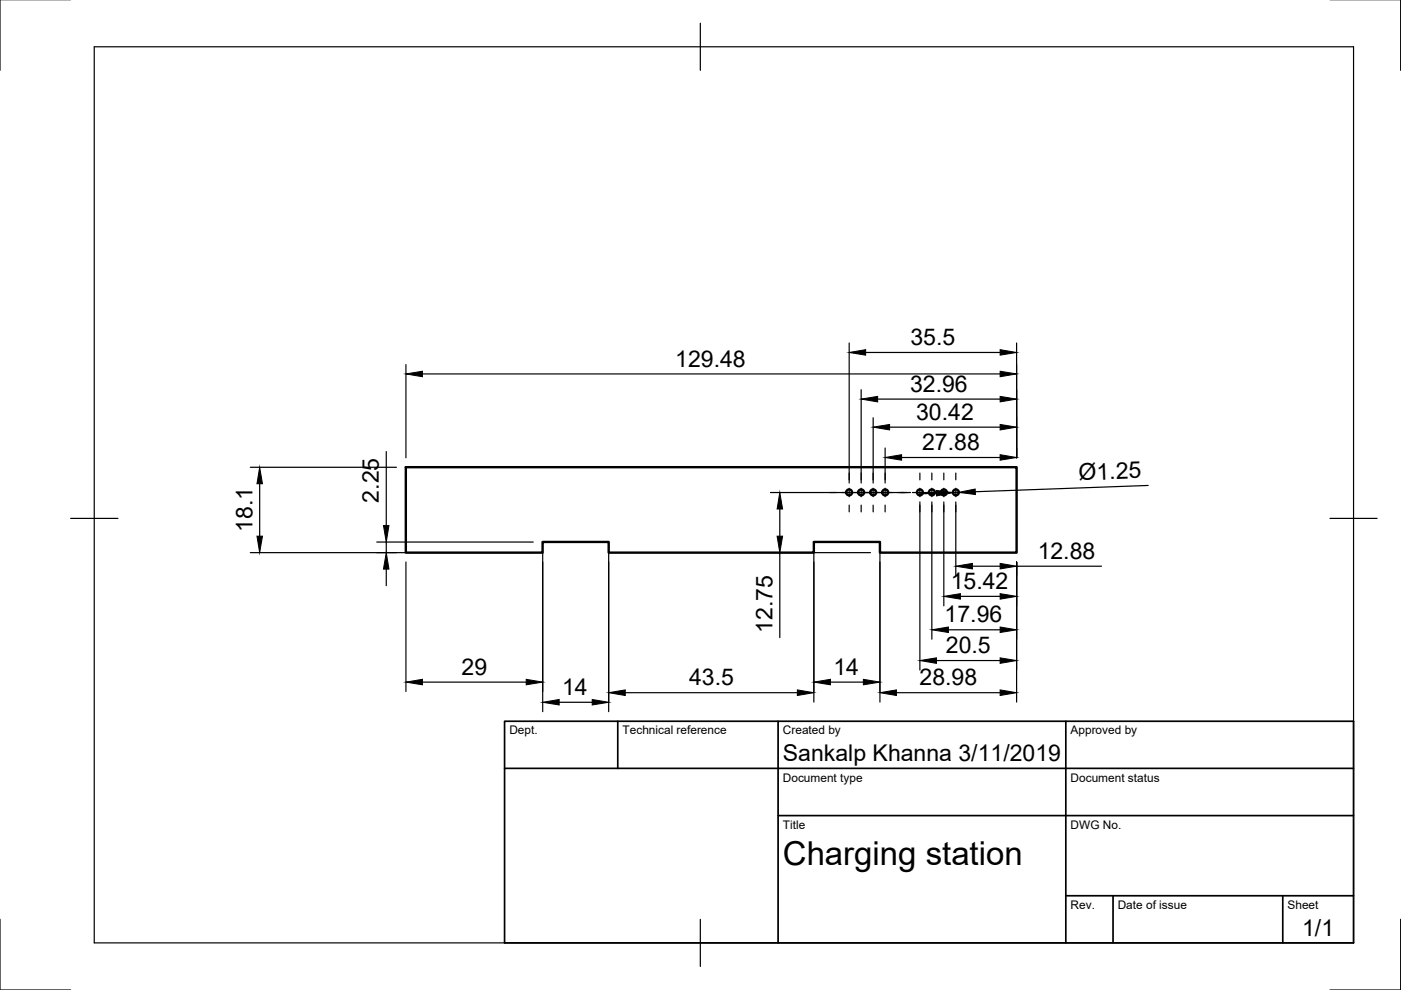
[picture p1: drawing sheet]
<svg xmlns="http://www.w3.org/2000/svg" width="297mm" height="210mm" viewBox="0 0 297 210" stroke-linecap="round" stroke-linejoin="round" font-family="sans-serif">
<!-- layer: Visible -->
<g fill="none" stroke="#000" stroke-width=".51">
<path d="M86 99.1h129.5v18.1h-28.9v-2.3h-14v2.3h-43.5v-2.3h-14.1v2.3h-29z"/>
<circle cx="180" cy="104.4" r=".62"/>
<circle cx="182.6" cy="104.4" r=".62"/>
<circle cx="185.1" cy="104.4" r=".62"/>
<circle cx="187.7" cy="104.4" r=".62"/>
<circle cx="195" cy="104.4" r=".62"/>
<circle cx="197.6" cy="104.4" r=".62"/>
<circle cx="200.1" cy="104.4" r=".62"/>
<circle cx="202.7" cy="104.4" r=".62"/>
</g>
<!-- layer: Border -->
<path d="M0 -.1v15M297 -.1v15M20 9.9h267v190h-267zM148.5 4.9v10M15 109.9h10M282 109.9h10M0 194.9v15h15M148.5 194.9v10M297 194.9v15h-15" fill="none" stroke="#000" stroke-width=".25"/>
<!-- layer: TitleBlock -->
<path d="M107 152.9h180v47h-180zM131 152.9v10M165 152.9v47M226 152.9v47M107 162.9h180M165 172.9h122M226 189.9h61M236 189.9v10M272 189.9v10" fill="none" stroke="#000" stroke-width=".36"/>
<!-- layer: Center Lines -->
<g fill="none" stroke="#000" stroke-width=".25">
<path d="M175.9 104.4h1.5M178.5 104.4h2.4M180 100.3v1.4M180 103.5v1.8M180 107.1v1.4M181 104.4h5.7M182.6 100.3v1.4M182.6 103.5v1.8M182.6 107.1v1.4M185.1 100.3v1.4M185.1 103.5v1.8M185.1 107.1v1.4"/>
<path d="M186.8 104.4h2.5M187.7 100.3v1.4M187.7 103.5v1.8M187.7 107.1v1.4M190.3 104.4h2.1M193.4 104.4h8.3M195 100.3v1.4M195 103.5v1.8M195 107.1v1.4M197.6 100.3v1.4M197.6 103.5v1.8M197.6 107.1v1.4"/>
<path d="M200.1 100.3v1.4M200.1 103.5v1.8M200.1 107.1v1.4M201.8 104.4h2.4M202.6 100.3v1.4M202.6 103.5v1.8M202.6 107.1v1.4M205.3 104.4h1.5"/>
</g>
<!-- layer: Dimensions -->
<g fill="none" stroke="#000" stroke-width=".25">
<path d="M86.1 77.3v19.8M89.6 79.3h122.4M180 72.7v29.7M183.5 74.7h28.5M215.5 72.7v24.4M53.1 99.1h31M81.9 95.8v15.6M182.6 82.6v19.8M185.1 88.6v13.8M186.1 84.6h25.9M187.7 95v7.4M188.6 90.6h23.4"/>
<path d="M191.2 97h20.8M53.1 117.2h60M55.1 102.6v11.1M79.9 114.9h33.2M81.9 114.9v2.3M86.1 119.2v27.4M115.1 116.9v34M129.1 116.9v34M163.3 117.2h21.3M163.3 104.4h29.7M165.3 107.9v5.8M165.3 117.2v18"/>
<path d="M172.6 116.9v32M186.6 116.9v32M195 106.4v35.7M197.6 106.4v29.1M198.5 104.6l-3.5 .1M200.1 106.4v22.1M202.6 106.4v15.6M203.3 104.4l-1.3 .1M215.5 119.2v29.7M243.4 102.9l-36.6 1.4M81.9 120.7v3.5M201.1 133.5h10.9"/>
<path d="M203.6 126.4h8.4M206.2 120.1h5.8M215.5 120.1h18M89.6 144.6h22M118.6 148.9h7M132.6 146.9h36.5M176.1 144.6h6.9M190.1 146.9h21.9M198.5 140.1h13.5"/>
</g>
<g fill="#000" stroke="#000" stroke-width=".21">
<path d="M86.1 79.3l3.5-.6v1.2zM180 74.7l3.5-.6v1.2zM212 78.7l3.5 .6-3.5 .6zM212 74.1l3.5 .6-3.5 .6zM182.6 84.6l3.5-.6v1.2zM185.1 90.6l3.5-.6v1.2zM187.7 97l3.5-.6v1.2zM212 96.4l3.5 .6-3.5 .6zM212 90l3.5 .6-3.5 .6zM212 84l3.5 .6-3.5 .6zM55.1 99.1l.5 3.5h-1.1zM54.5 113.7h1.1l-.5 3.5z"/>
<path d="M81.3 111.4h1.2l-.6 3.5zM165.3 104.4l.6 3.5h-1.1zM164.8 113.7h1.1l-.6 3.5zM198.5 104l3.5 .5-3.4 .6zM202.6 120.1l3.6-.6v1.1zM203.3 104.4l3.5-.7v1.2zM212 119.5l3.5 .6-3.5 .5zM81.9 117.2l.6 3.5h-1.2zM195 140.1l3.5-.6v1.1zM197.6 133.5l3.5-.6v1.2zM200.1 126.4l3.5-.5v1.1zM212 125.9l3.5 .5-3.5 .6z"/>
<path d="M212 132.9l3.5 .6-3.5 .6zM212 139.5l3.5 .6-3.5 .5zM86.1 144.6l3.5-.6v1.2zM111.6 144l3.5 .6-3.5 .6zM115.1 148.9l3.5-.6v1.2zM125.6 148.3l3.5 .6-3.5 .6zM129.1 146.9l3.5-.6v1.2zM169.1 146.3l3.5 .6-3.5 .6zM172.6 144.6l3.5-.6v1.2zM183 144l3.6 .6-3.6 .6zM186.6 146.9l3.5-.6v1.2zM212 146.3l3.5 .6-3.5 .6z"/>
</g>
<text font-size="7" x="166" y="183.4">Charging station</text>
<g font-size="4.9">
<text x="143.2" y="77.7">129.48</text>
<text x="193" y="73.2">35.5</text>
<text x="193" y="83.1">32.96</text>
<text x="194.2" y="89">30.42</text>
<text x="195.5" y="95.4">27.88</text>
<text x="228.7" y="101.8" transform="rotate(-2 228.7 101.8)">Ø1.25</text>
<text x="80.3" y="106.6" transform="rotate(-90 80.3 106.6)">2.25</text>
<text x="53.5" y="112.7" transform="rotate(-90 53.5 112.7)">18.1</text>
<text x="220" y="118.5">12.88</text>
<text x="201.6" y="124.9">15.42</text>
<text x="200.3" y="132">17.96</text>
<text x="163.8" y="134.2" transform="rotate(-90 163.8 134.2)">12.75</text>
<text x="97.9" y="143.1">29</text>
<text x="176.7" y="143.1">14</text>
<text x="200.6" y="138.5">20.5</text>
<text x="119.2" y="147.4">14</text>
<text x="146.1" y="145.3">43.5</text>
<text x="195" y="145.3">28.98</text>
<text x="166" y="161.4">Sankalp Khanna 3/11/2019</text>
<text x="276.1" y="198.6">1/1</text>
</g>
<g font-size="2.5">
<text x="108" y="155.7">Dept.</text>
<text x="132" y="155.7">Technical reference</text>
<text x="166" y="155.7">Created by</text>
<text x="227" y="155.7">Approved by</text>
<text x="166" y="165.7">Document type</text>
<text x="227" y="165.7">Document status</text>
<text x="166" y="175.7">Title</text>
<text x="227" y="175.7">DWG No.</text>
<text x="227" y="192.7">Rev.</text>
<text x="237" y="192.7">Date of issue</text>
<text x="273" y="192.7">Sheet</text>
</g>
</svg>
